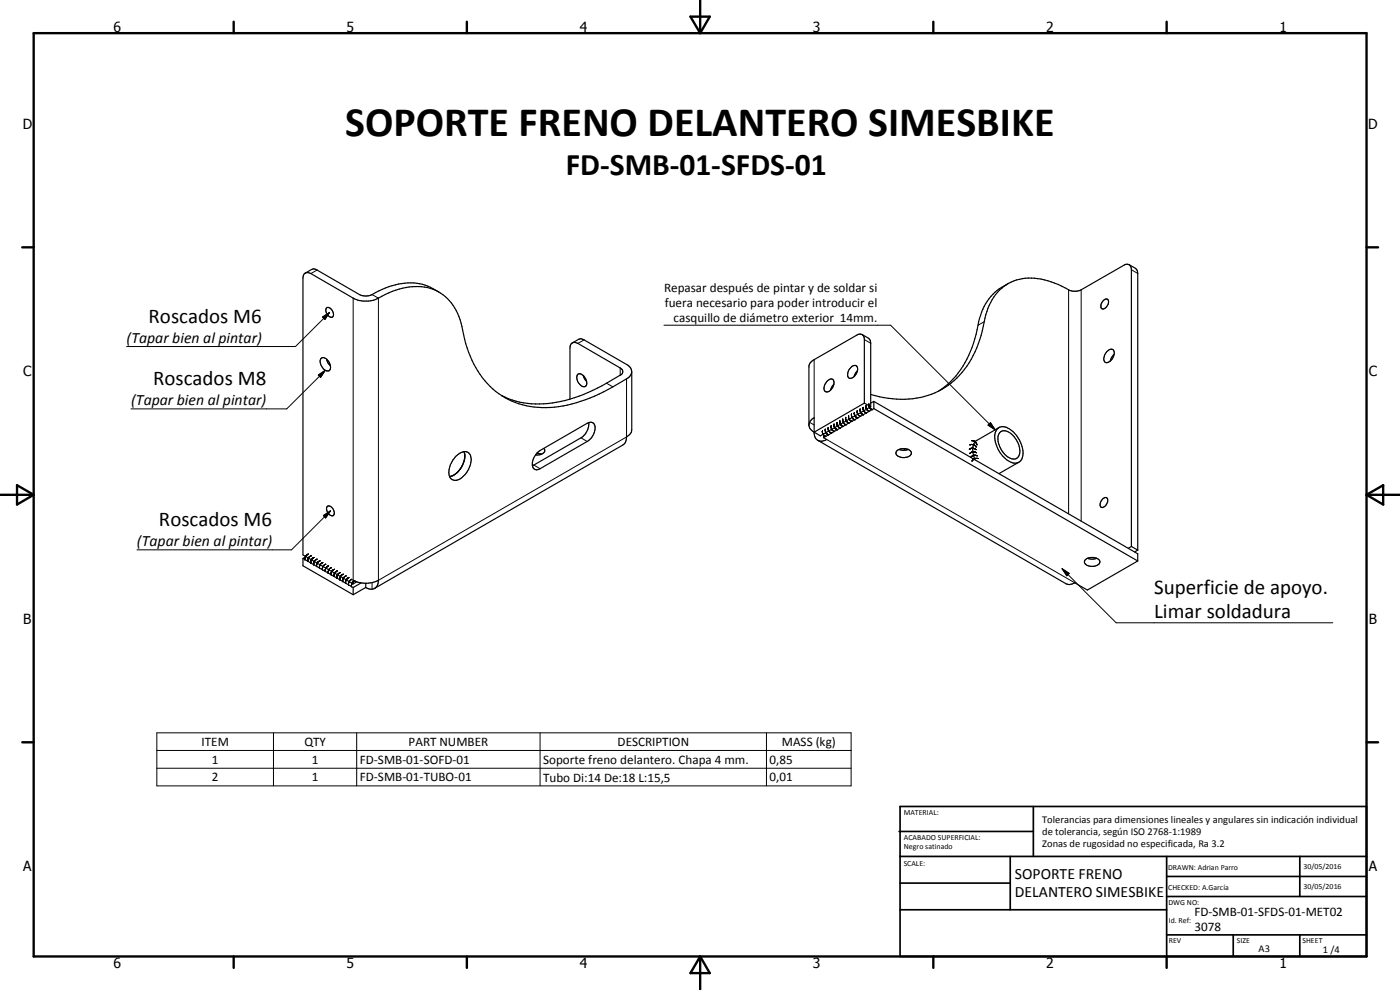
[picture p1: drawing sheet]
<svg xmlns="http://www.w3.org/2000/svg" width="420mm" height="297mm" viewBox="0 0 420 297" stroke-linecap="round" stroke-linejoin="round" font-family="sans-serif">
<g fill="none" stroke="#000" stroke-width=".35">
<path d="M338.9 79.4l-.8-.1-.6 .2-13 7.5a4.3 4.3 0 0 1-4.9-.6 19.7 19.7 0 0 0-14.5-2.4 15 15 0 0 0-9.7 12.5 28.7 28.7 0 0 1-10.8 19.1 24.9 24.9 0 0 1-20.7 3.4l-2.6-.6M338.9 79.4l.5 .6 .1 .6v83.4M338.9 79.4l2 1.3 .4 .4 .1 .9v83.1M91.6 82l.8-.2 .9 .3 12.7 7.4a8.4 8.4 0 0 0 8.6-.6 18.5 18.5 0 0 1 16.2-1.8 15.3 15.3 0 0 1 8 11.9 28.3 28.3 0 0 0 11.9 19.7 27.2 27.2 0 0 0 23.6 1.7 59.2 59.2 0 0 0 13.7-6.7 2.29 2.29 0 0 0 1.6-2.2 2.29 2.29 0 0 0-1.6-2.2l-12.7-7.3a1.51 1.51 0 0 0-1.7-.2l-1.9 1.1M91.6 82l1.9-1.1a1.51 1.51 0 0 1 1.7 .1l13 7.5a4.6 4.6 0 0 0 4.5-.7 19.4 19.4 0 0 1 14.9-2.2l4.2 2.1M91.6 82l-.5 .5-.2 1v83l15.1 8.7M97.9 92.5a1.25 1.25 0 0 1 1.9 .8l.2 .6a.91 .91 0 0 1-.4 1.3 .91 .91 0 0 1-1.2-.7l-.6-1zM302.5 85.1a14.8 14.8 0 0 0-5.7 4.5 19.5 19.5 0 0 0-3.6 9.4 27.7 27.7 0 0 1-11.4 18.3M331.4 90a.74 .74 0 0 1 .7-.3 .74 .74 0 0 1 .6 .6 2.19 2.19 0 0 1-1.9 2.4 1.8 1.8 0 0 1 .6-2.7zM96.3 107.7a1.76 1.76 0 0 1 2.6 1.2 1.61 1.61 0 0 1-.2 2.4 2.67 2.67 0 0 1-2.5-3.4zM98 107.7l.3 1 .8 1.1M171.7 102.9l-.5 .6-.1 .9v15.4"/>
<path d="M171.7 102.9l.8-.2 .9 .3 12.7 7.4a1.14 1.14 0 0 1 .8 1.1 1.14 1.14 0 0 1-.8 1.1 61.4 61.4 0 0 1-13.7 6.7 28.1 28.1 0 0 1-21.9-.6M173.4 112.3a2.34 2.34 0 0 1 2.7 2.4v.5a1 1 0 0 1-.8 .9 1 1 0 0 1-1.1-.5 2.66 2.66 0 0 1-.8-3.3zM175 112.7l1.1 1.7M189.6 111.5v17.4a2.81 2.81 0 0 1-1.6 2.2 2.69 2.69 0 0 1-1.1 2.4l-74.5 43M248.2 114.4a1.16 1.16 0 0 1 1.9-.3 2.59 2.59 0 0 1-2.3 3.4 2.1 2.1 0 0 1 .4-3.1zM250.3 115.4l-.5 .4-.6 1.3M255.3 110.4a1.2 1.2 0 0 1 1.9-.4 2.62 2.62 0 0 1-2.4 3.5 2.1 2.1 0 0 1 .5-3.1zM257.3 111.3l-1 1.7M258.7 100.4l-.7-.2-.6 .2-13.1 7.5-1.3 1.3-.2 .6v17.9l.3 .9 1.2 1.1M258.7 100.4l.5 .6 .2 .6v19.3M258.7 100.4l2.1 1.2 .3 .5 .2 .9v19M332.2 105.5a1.2 1.2 0 0 1 2.1-.2 2.8 2.8 0 0 1-2.5 3.5 1.95 1.95 0 0 1 0-2.7z"/>
<path d="M334.3 106.3l-.6 .8-.5 1.2M136.9 136.8l.8-.6a2.16 2.16 0 0 1 2.7-.5 2.16 2.16 0 0 1 1 2.6 6.8 6.8 0 0 1-4.5 5.8 2.07 2.07 0 0 1-2.2-2.8 8.3 8.3 0 0 1 2.2-4.5zM139.2 138.4l-1.4 2.7M139.3 138.4l-.9 1.9-1.3 1.6M139.3 135.5l.2 1.5-.3 1.4 .3-1.4zM161.1 136l1.4 .3M161.2 135.9l.9-.7 14.1-8.2a1.52 1.52 0 0 1 1.9-.1 1.52 1.52 0 0 1 .5 1.8 5.3 5.3 0 0 1-2.4 3.8l-14.1 8.1a1.57 1.57 0 0 1-2-.1 1.57 1.57 0 0 1-.3-2l.4-1.2zM163.2 134.5a1.17 1.17 0 0 1 .1 1.3 1.17 1.17 0 0 1-1.1 .6l-1.5 .1M176.7 126.8a5 5 0 0 1-2.3 4.6l-14.6 8.3M242.8 127.3l.3-.9 1.2-1.1v4.8a2.25 2.25 0 0 0 1.3 2.1 2.25 2.25 0 0 0 2.5-.3l-.9-.6M245.4 132.1l74.5 43a2.6 2.6 0 0 0 2.7-.2l3.7 2.1 15.1-8.7M247.2 130.2v1.1"/>
<path d="M259.4 120.9l-15.1 8.8M259.4 120.9l1.9 1.1M261.3 122l-15.1 8.8-1.9-1.1M262.2 122.6l79.2 45.7M262.2 122.6l-15 8.7M262.2 120.4v2.2M262.2 120.4l-.9 .5M262.2 120.4l79.2 45.8v2.1M269 135.4a3.1 3.1 0 0 1 4.4 .1 1.53 1.53 0 0 1-1.9 1.8 2.01 2.01 0 0 1-2.6-1.5zM269.8 134.9l1.4 .2 1.4-.2M271.3 134.6l.3 .5M299.2 128.8a2.55 2.55 0 0 1 3.6-.2 8.3 8.3 0 0 1 3.9 9.2 2.48 2.48 0 0 1-3.7 .7 8.8 8.8 0 0 1-4.3-8.7z"/>
<path d="M299.8 128.3l-6.6 3.8a4 4 0 0 0-.9 4.8l.3 1.1M300 129.8a2.58 2.58 0 0 1 3.7 .5 5.7 5.7 0 0 1 1.9 6.8 2.6 2.6 0 0 1-3.9-.7 6.7 6.7 0 0 1-2-6.1zM305.8 138.7l-6 3.4M98.1 152.1a1.46 1.46 0 0 1 2.1 1.3l.1 .8a.9 .9 0 0 1-.9 .6 .9 .9 0 0 1-.8-.7l-.6-1.4zM135.3 143h-.4M135.3 142.9l-.4 .1M135.7 142.8l-.4 .2M136 142.7l-.7 .2M136.7 142.2l-.7 .4M137.1 141.9l-1.1 .8M137.1 141.9l-.3 .3M330.9 149.7l.9-.4a.96 .96 0 0 1 .5 1.6 1.28 1.28 0 0 1-2 1.1 2.09 2.09 0 0 1 .6-2.3z"/>
<path d="M90.9 167.6v2.2l15.1 8.6M90.9 167.6l15.1 8.7M91.9 167l-1 .6M106 175.2v-1.1a8.5 8.5 0 0 0 7.6 0 2.32 2.32 0 0 1-1.2 2.4 2.32 2.32 0 0 1-2.6-.2M106 176.3v2.1M107.1 174.6l-1.1 .6M108.4 174.9l-2.4 1.4M109.8 176.3l-3.8 2.1M109.8 175v1.3M325.8 167.9a3.1 3.1 0 0 1 4.3 .5 1.7 1.7 0 0 1-2 1.5 2.04 2.04 0 0 1-2.7-1.4zM326.4 167.5l1 .3 1.7-.3M339.5 164l-.9 .5"/>
<path d="M339.5 164l1.9 1.1M341.4 165.1l-.9 .5"/>
</g>
<g fill="none" stroke="#000" stroke-width=".3">
<path d="M95.2 81l-1.9 1.1M96.8 95.1l2.1-1.4-1.4 2.1zM98.9 93.7l-10.2 10.3h-50.7M106 89.5v84.6M111.7 88.4l1.9 1.1v84.6l74.4-43v-17.4M199.3 97.6h68l31.4 31.3M295.4 96.5l-1.9 1.1M320.7 87v67.2M324.5 87v69.3M339.5 80.9l1.9 1.1M95.5 112.5l2.1-1.4-1.4 2.1zM97.6 111.1l-11.5 11.6h-46.8"/>
<path d="M175.3 102l-1.9 1M182 115l1.9 1.1M186.1 110.4v2.2M244.3 107.9v17.4M259.4 101.9l1.9 1.1M160.2 139.5l1.9 1.1M174.4 131.4l1.8 1.1M242.9 126.7l1.4 .8M246.8 129.3l.2 1 .8 .7M247.7 128.8l.2 1 .8 .7M248.1 131.9l74.5 43M248.6 128.3a1.42 1.42 0 0 0 1 1.7"/>
<path d="M249.5 127.8a1.44 1.44 0 0 0 .9 1.7M250.3 127.3v.2a1.44 1.44 0 0 0 1 1.4M251.2 126.7a1.52 1.52 0 0 0 1 1.8M252 126.2l.3 1.1 .8 .7M252.9 125.7v.6a1.37 1.37 0 0 0 1 1.2M253.8 125.2l.1 1.1 .9 .7M254.7 124.7l.1 1.1 .9 .6M255.6 124.2l-.1 .3a1.46 1.46 0 0 0 1.1 1.5M256.4 123.7l.2 1.1 .8 .7M257.3 123.2a1.59 1.59 0 0 0 1 1.8M258.1 122.7l.4 1.3 .7 .5M259 122.2v.5a1.42 1.42 0 0 0 1 1.3"/>
<path d="M259.9 121.7l.2 1.1 .8 .6M260.8 121.2l.1 1.1 .9 .6M290.9 134.8l1.1-.3 .9 .4M291.1 133.5l1.1-.1 .8 .7M291.6 132.2l1 .3 .6 1M293 135.8a1.51 1.51 0 0 0-2 .3M293.3 136.8l-1.1-.1-.9 .6M293.6 137.6h-1.1l-.8 .7M296.5 127.6l.8-.8 1.4 2.1zM297.3 126.8l1.4 2.1-2.2-1.3zM97.1 154.7l2.1-1.4-1.5 2.1zM99.2 153.3l-11.7 11.7h-46.4"/>
<path d="M92.5 166.2l-.8 .7-.2 1.1M93.4 166.8a1.5 1.5 0 0 0-1 1.7M94.3 167.3l-.8 .6-.2 1.1M95.2 167.8l-.9 .6-.2 1.1M96 168.3a1.38 1.38 0 0 0-1 1.7M96.9 168.8l-.7 .4-.3 .8v.5M97.8 169.3l-.9 .7-.1 1M98.6 169.8l-.7 .4-.3 .8 .1 .5M99.5 170.3l-.7 .4-.3 1.3M100.4 170.8a1.42 1.42 0 0 0-1 1.7M101.2 171.3l-.2 .1a1.36 1.36 0 0 0-.7 1.6M102.1 171.8l-.8 .7-.2 1"/>
<path d="M103 172.3a1.5 1.5 0 0 0-1 1.7M103.9 172.8l-.9 .7-.1 1M104.7 173.3l-.8 .7-.2 1M105.6 173.8a1.46 1.46 0 0 0-1 1.8M106.5 174.3l-.8 .7-.2 1.1M111.7 174.8v2M318.8 170.6l2.1 1.4-.7 .8zM318.8 170.6l16.2 16.3h65M47.1 219.9h208.3v15.9h-208.3zM82.1 219.9v15.9M107 219.9v15.9M162.1 219.9v15.9"/>
<path d="M230 219.9v15.9M47.1 225.2h208.3M47.1 230.5h208.3"/>
</g>
<g fill="none" stroke="#000" stroke-width=".71">
<path d="M10.1 9.9h400v277.1h-400zM70.1 6.5v3.4M140.1 6.5v3.4M207.2 5h5.8l-2.9 4.9zM210.1 0v9.9M280.1 6.5v3.4M350.1 6.5v3.4M6.7 74.2h3.4M410.1 74.2h3.5M.1 148.5h10M5.1 145.6l5 2.9-5 2.9zM410.1 148.5h10"/>
<path d="M410.1 148.5l5-2.9v5.8zM6.7 222.7h3.4M410.1 222.7h3.5M70.1 287v3.4M140.1 287v3.4M210.1 287v10M210.1 287l2.9 5h-5.8zM280.1 287v3.4M350.1 287v3.4"/>
</g>
<g fill="none" stroke="#000" stroke-width=".51">
<path d="M269.8 249.5h40.3M270.1 242h140v45h-140zM270.1 257h140M303.2 257v16M310.1 242v15M350.1 257v30M390.1 257v12M270.1 265h33.1M270.1 273h80M350.1 269h60M350.1 263h60M350.1 280.5h60"/>
<path d="M370.1 280.5v6.5M390.1 280.5v6.5"/>
</g>
<path d="M96.8 95.1l2.1-1.4-1.4 2.1zM95.5 112.5l2.1-1.4-1.4 2.1zM297.3 126.8l1.4 2.1-2.2-1.3zM97.1 154.7l2.1-1.4-1.5 2.1zM318.8 170.6l2.1 1.4-.7 .8z" fill="#000"/>
<text font-size="12.6" x="103.6" y="40.7">SOPORTE FRENO DELANTERO SIMESBIKE</text>
<text font-size="9.4" x="169.8" y="52.5">FD-SMB-01-SFDS-01</text>
<g font-size="6.3">
<text x="44.6" y="96.9">Roscados M6</text>
<text x="46" y="115.7">Roscados M8</text>
<text x="47.7" y="157.9">Roscados M6</text>
<text x="346.4" y="178.3">Superficie de apoyo.</text>
<text x="346.4" y="185.5">Limar soldadura</text>
</g>
<g font-size="4.7">
<text x="38" y="102.8">(Tapar bien al pintar)</text>
<text x="39.4" y="121.5">(Tapar bien al pintar)</text>
<text x="41.1" y="163.8">(Tapar bien al pintar)</text>
<text x="304.6" y="263.8">SOPORTE FRENO</text>
<text x="304.6" y="269.2">DELANTERO SIMESBIKE</text>
</g>
<g font-size="4.2">
<text x="34" y="9.6">6</text>
<text x="104" y="9.6">5</text>
<text x="174" y="9.6">4</text>
<text x="244" y="9.6">3</text>
<text x="314" y="9.6">2</text>
<text x="384" y="9.6">1</text>
<text x="6.8" y="38.7">D</text>
<text x="410.6" y="38.7">D</text>
<text x="7" y="112.9">C</text>
<text x="410.8" y="112.9">C</text>
<text x="7" y="187.1">B</text>
<text x="410.8" y="187.1">B</text>
<text x="7" y="261.4">A</text>
<text x="410.8" y="261.4">A</text>
<text x="34" y="290.4">6</text>
<text x="104" y="290.4">5</text>
<text x="174" y="290.4">4</text>
<text x="244" y="290.4">3</text>
<text x="314" y="290.4">2</text>
<text x="384" y="290.4">1</text>
</g>
<g font-size="3.9">
<text x="199.3" y="87.5">Repasar después de pintar y de soldar si</text>
<text x="199.5" y="92.1">fuera necesario para poder introducir el</text>
<text x="202.2" y="96.6">casquillo de diámetro exterior 14mm.</text>
<text x="60.5" y="223.8">ITEM</text>
<text x="91.3" y="223.8">QTY</text>
<text x="122.6" y="223.8">PART NUMBER</text>
<text x="185.4" y="223.8">DESCRIPTION</text>
<text x="234.6" y="223.9">MASS (kg)</text>
<text x="63.6" y="229.1">1</text>
<text x="93.6" y="229.1">1</text>
<text x="108" y="229.1">FD-SMB-01-SOFD-01</text>
<text x="163" y="229.2">Soporte freno delantero. Chapa 4 mm.</text>
<text x="231" y="229.1">0,85</text>
<text x="63.6" y="234.4">2</text>
<text x="93.6" y="234.4">1</text>
<text x="108" y="234.4">FD-SMB-01-TUBO-01</text>
<text x="163" y="234.5">Tubo Di:14 De:18 L:15,5</text>
<text x="231" y="234.4">0,01</text>
<text x="358.5" y="275">FD-SMB-01-SFDS-01-MET02</text>
<text x="358.5" y="279.4">3078</text>
</g>
<g font-size="3.1">
<text x="312.7" y="246.8">Tolerancias para dimensiones lineales y angulares sin indicación individual</text>
<text x="312.7" y="250.4">de tolerancia, según ISO 2768-1:1989</text>
<text x="312.7" y="254">Zonas de rugosidad no especificada, Ra 3.2</text>
<text x="377.7" y="285.6">A3</text>
<text x="397" y="285.9">1 /4</text>
</g>
<g font-size="2.4">
<text x="271.2" y="244.4">MATERIAL:</text>
<text x="271.3" y="252">ACABADO SUPERFICIAL:</text>
<text x="271.3" y="254.6">Negro satinado</text>
<text x="271.2" y="259.7">SCALE:</text>
<text x="350.6" y="261">DRAWN: Adrian Parro</text>
<text x="391.2" y="260.6">30/05/2016</text>
<text x="350.6" y="267.1">CHECKED: A.García</text>
<text x="391.2" y="266.7">30/05/2016</text>
<text x="350.6" y="271.4">DWG NO:</text>
<text x="350.8" y="276.9">Id. Ref:</text>
<text x="350.8" y="282.8">REV</text>
<text x="371.2" y="282.9">SIZE</text>
<text x="390.9" y="282.9">SHEET</text>
</g>
</svg>
